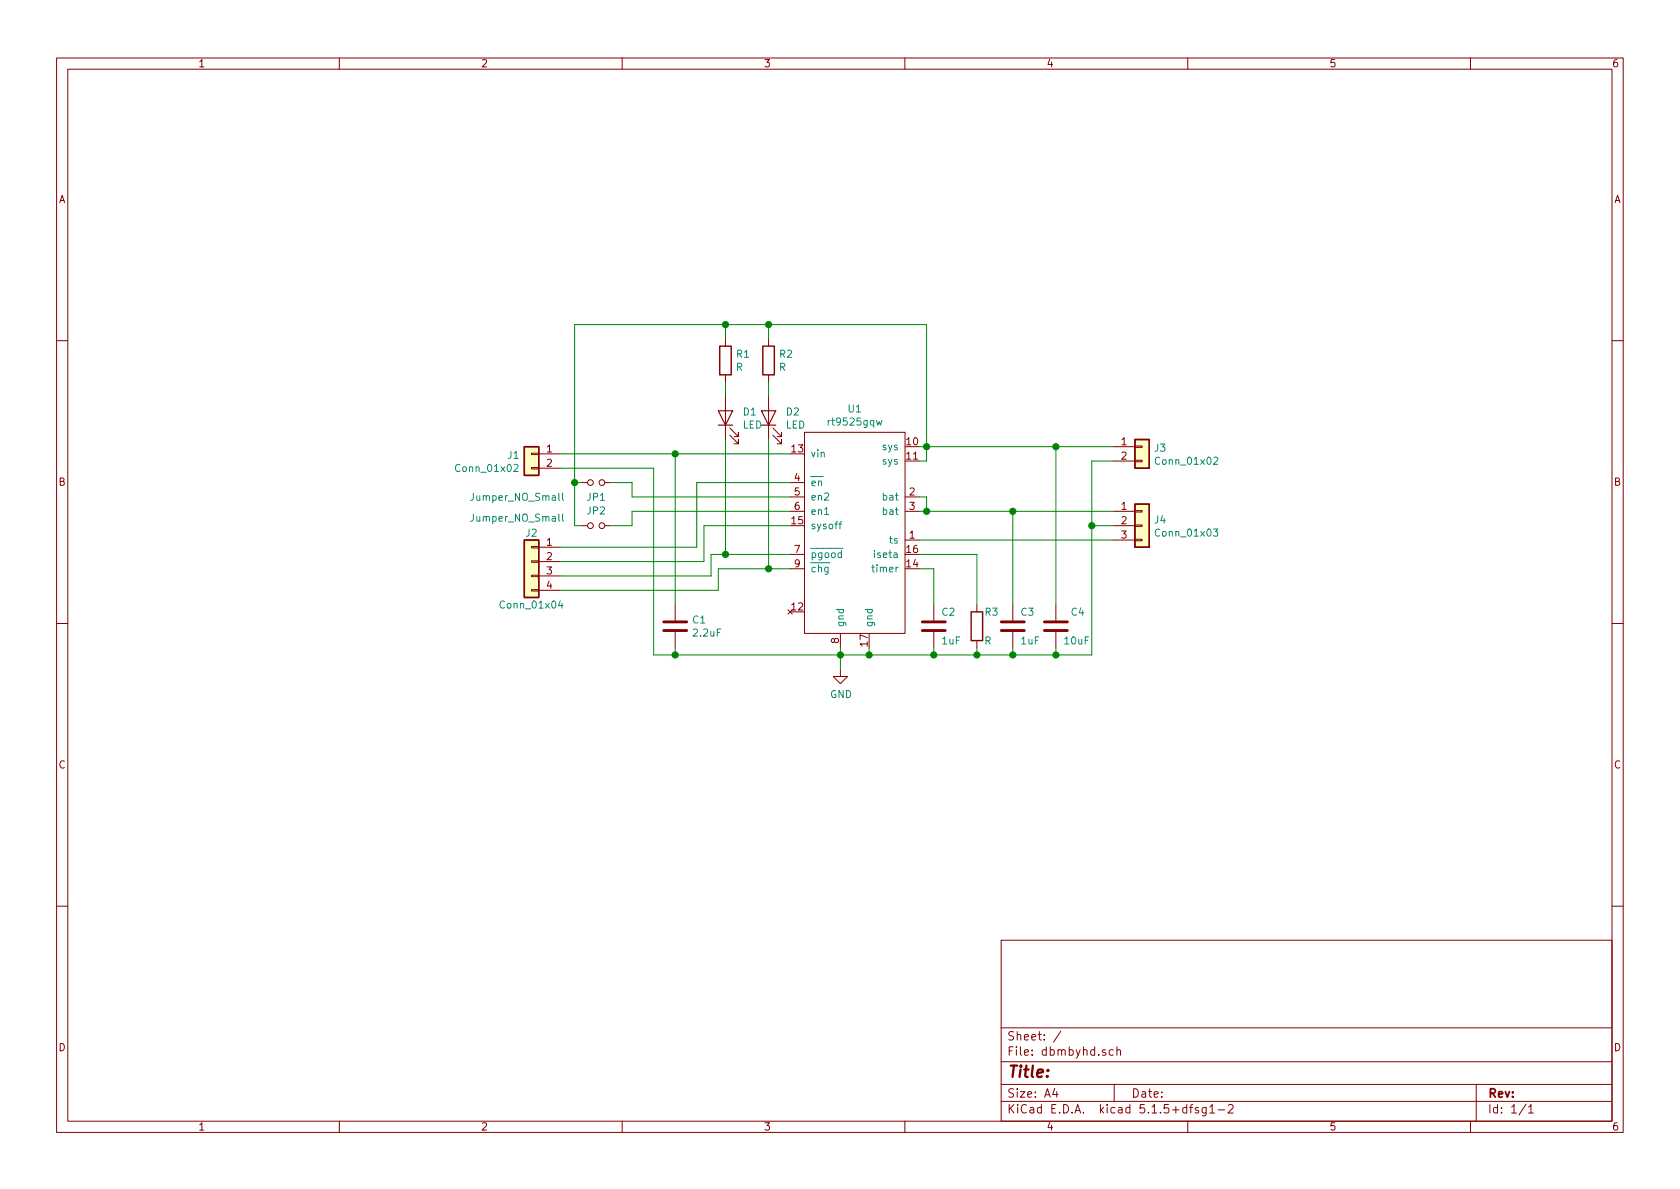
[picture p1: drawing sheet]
EESchema Schematic File Version 4
EELAYER 30 0
EELAYER END
$Descr A4 11693 8268
encoding utf-8
Sheet 1 1
Title ""
Date ""
Rev ""
Comp ""
Comment1 ""
Comment2 ""
Comment3 ""
Comment4 ""
$EndDescr
$Comp
L rt9525:rt9525gqw U1
U 1 1
P 5950 4050
F 0 "U1" H 5950 5265 50  0000 C CNN
F 1 "rt9525gqw" H 5950 5174 50  0000 C CNN
F 2 "Package_DFN_QFN:QFN-16-1EP_3x3mm_P0.5mm_EP1.45x1.45mm_ThermalVias" H 5950 4050 50  0001 C CNN
F 3 "" H 5950 4050 50  0001 C CNN
	1    5950 4050
	1    0    0    -1  
$EndComp
$Comp
L Connector_Generic:Conn_01x03 J4
U 1 1
P 7950 3650
F 0 "J4" H 8030 3692 50  0000 L CNN
F 1 "Conn_01x03" H 8030 3601 50  0000 L CNN
F 2 "Connector_PinHeader_2.54mm:PinHeader_1x03_P2.54mm_Vertical" H 7950 3650 50  0001 C CNN
F 3 "~" H 7950 3650 50  0001 C CNN
	1    7950 3650
	1    0    0    -1  
$EndComp
$Comp
L Device:C C3
U 1 1
P 7050 4350
F 0 "C3" H 7100 4450 50  0000 L CNN
F 1 "1uF" H 7100 4250 50  0000 L CNN
F 2 "Capacitor_SMD:C_0603_1608Metric" H 7088 4200 50  0001 C CNN
F 3 "~" H 7050 4350 50  0001 C CNN
	1    7050 4350
	1    0    0    -1  
$EndComp
$Comp
L power:GND #PWR0101
U 1 1
P 5850 4650
F 0 "#PWR0101" H 5850 4400 50  0001 C CNN
F 1 "GND" H 5855 4477 50  0000 C CNN
F 2 "" H 5850 4650 50  0001 C CNN
F 3 "" H 5850 4650 50  0001 C CNN
	1    5850 4650
	1    0    0    -1  
$EndComp
Wire Wire Line
	5850 4650 5850 4550
Wire Wire Line
	5850 4550 6050 4550
Wire Wire Line
	6050 4550 6050 4500
Connection ~ 5850 4550
Wire Wire Line
	5850 4550 5850 4500
Connection ~ 6050 4550
Wire Wire Line
	7750 3650 7600 3650
Wire Wire Line
	7600 3650 7600 4550
$Comp
L Connector_Generic:Conn_01x02 J1
U 1 1
P 3700 3150
F 0 "J1" H 3780 3142 50  0000 L CNN
F 1 "Conn_01x02" H 3780 3051 50  0000 L CNN
F 2 "Connector_PinHeader_2.54mm:PinHeader_1x02_P2.54mm_Vertical" H 3700 3150 50  0001 C CNN
F 3 "~" H 3700 3150 50  0001 C CNN
	1    3700 3150
	-1   0    0    -1  
$EndComp
Connection ~ 4700 3150
Wire Wire Line
	5850 4550 4700 4550
Wire Wire Line
	6050 4550 6500 4550
Wire Wire Line
	6400 3550 6450 3550
Wire Wire Line
	6400 3450 6450 3450
Wire Wire Line
	6450 3450 6450 3550
Connection ~ 6450 3550
Wire Wire Line
	6450 3550 7050 3550
Wire Wire Line
	7050 4200 7050 3550
Wire Wire Line
	7050 4500 7050 4550
$Comp
L Device:C C2
U 1 1
P 6500 4350
F 0 "C2" H 6550 4450 50  0000 L CNN
F 1 "1uF" H 6550 4250 50  0000 L CNN
F 2 "Capacitor_SMD:C_0603_1608Metric" H 6538 4200 50  0001 C CNN
F 3 "~" H 6500 4350 50  0001 C CNN
	1    6500 4350
	1    0    0    -1  
$EndComp
Wire Wire Line
	6400 3950 6500 3950
Wire Wire Line
	6500 3950 6500 4200
Wire Wire Line
	6500 4500 6500 4550
Connection ~ 6500 4550
Wire Wire Line
	6500 4550 6800 4550
$Comp
L Connector_Generic:Conn_01x02 J3
U 1 1
P 7950 3100
F 0 "J3" H 8030 3092 50  0000 L CNN
F 1 "Conn_01x02" H 8030 3001 50  0000 L CNN
F 2 "Connector_PinHeader_2.54mm:PinHeader_1x02_P2.54mm_Vertical" H 7950 3100 50  0001 C CNN
F 3 "~" H 7950 3100 50  0001 C CNN
	1    7950 3100
	1    0    0    -1  
$EndComp
Wire Wire Line
	6400 3100 6450 3100
Wire Wire Line
	6400 3200 6450 3200
Wire Wire Line
	6450 3200 6450 3100
Wire Wire Line
	7750 3200 7600 3200
Wire Wire Line
	7600 3200 7600 3650
Connection ~ 7600 3650
$Comp
L Device:R R3
U 1 1
P 6800 4350
F 0 "R3" H 6850 4450 50  0000 L CNN
F 1 "R" H 6850 4250 50  0000 L CNN
F 2 "Resistor_SMD:R_0603_1608Metric" V 6730 4350 50  0001 C CNN
F 3 "~" H 6800 4350 50  0001 C CNN
	1    6800 4350
	1    0    0    -1  
$EndComp
Wire Wire Line
	6400 3850 6800 3850
Wire Wire Line
	6800 3850 6800 4200
Wire Wire Line
	6800 4500 6800 4550
Connection ~ 6800 4550
Wire Wire Line
	6800 4550 7050 4550
$Comp
L Device:C C4
U 1 1
P 7350 4350
F 0 "C4" H 7450 4450 50  0000 L CNN
F 1 "10uF" H 7400 4250 50  0000 L CNN
F 2 "Capacitor_SMD:C_0805_2012Metric" H 7388 4200 50  0001 C CNN
F 3 "~" H 7350 4350 50  0001 C CNN
	1    7350 4350
	1    0    0    -1  
$EndComp
Wire Wire Line
	6450 3100 7350 3100
Connection ~ 6450 3100
Wire Wire Line
	7050 4550 7350 4550
Connection ~ 7050 4550
Wire Wire Line
	7350 4500 7350 4550
Wire Wire Line
	7350 4200 7350 3100
Wire Wire Line
	7350 3100 7750 3100
Connection ~ 7350 3100
Wire Wire Line
	7050 3550 7750 3550
Connection ~ 7050 3550
Wire Wire Line
	7350 4550 7600 4550
Connection ~ 7350 4550
Wire Wire Line
	6400 3750 7750 3750
$Comp
L Device:Jumper_NO_Small JP1
U 1 1
P 4150 3350
F 0 "JP1" H 4150 3250 50  0000 C CNN
F 1 "Jumper_NO_Small" H 3600 3250 50  0000 C CNN
F 2 "Jumper:SolderJumper-2_P1.3mm_Open_TrianglePad1.0x1.5mm" H 4150 3350 50  0001 C CNN
F 3 "~" H 4150 3350 50  0001 C CNN
	1    4150 3350
	1    0    0    -1  
$EndComp
$Comp
L Device:C C1
U 1 1
P 4700 4350
F 0 "C1" H 4815 4396 50  0000 L CNN
F 1 "2.2uF" H 4815 4305 50  0000 L CNN
F 2 "Capacitor_SMD:C_0603_1608Metric" H 4738 4200 50  0001 C CNN
F 3 "~" H 4700 4350 50  0001 C CNN
	1    4700 4350
	1    0    0    -1  
$EndComp
Wire Wire Line
	4700 4550 4700 4500
Wire Wire Line
	4700 4550 4550 4550
Wire Wire Line
	4550 4550 4550 3250
Connection ~ 4700 4550
Wire Wire Line
	4700 3150 4700 4200
$Comp
L Device:Jumper_NO_Small JP2
U 1 1
P 4150 3650
F 0 "JP2" H 4150 3550 50  0000 C CNN
F 1 "Jumper_NO_Small" H 3600 3600 50  0000 C CNN
F 2 "Jumper:SolderJumper-2_P1.3mm_Open_TrianglePad1.0x1.5mm" H 4150 3650 50  0001 C CNN
F 3 "~" H 4150 3650 50  0001 C CNN
	1    4150 3650
	1    0    0    1   
$EndComp
Wire Wire Line
	4700 3150 5500 3150
Wire Wire Line
	4050 3650 4000 3650
Wire Wire Line
	4000 3650 4000 3350
Wire Wire Line
	4000 3350 4050 3350
Wire Wire Line
	5500 3450 4400 3450
Wire Wire Line
	4400 3450 4400 3350
Wire Wire Line
	4400 3350 4250 3350
Wire Wire Line
	4250 3650 4400 3650
Wire Wire Line
	4400 3650 4400 3550
Wire Wire Line
	4400 3550 5500 3550
Wire Wire Line
	5500 3350 4850 3350
Wire Wire Line
	4850 3350 4850 3800
Wire Wire Line
	4850 3800 3900 3800
Wire Wire Line
	5500 3650 4900 3650
Wire Wire Line
	4900 3650 4900 3900
Wire Wire Line
	4900 3900 3900 3900
$Comp
L Connector_Generic:Conn_01x04 J2
U 1 1
P 3700 3900
F 0 "J2" H 3700 4100 50  0000 C CNN
F 1 "Conn_01x04" H 3700 3600 50  0000 C CNN
F 2 "Connector_PinHeader_2.54mm:PinHeader_1x04_P2.54mm_Vertical" H 3700 3900 50  0001 C CNN
F 3 "~" H 3700 3900 50  0001 C CNN
	1    3700 3900
	-1   0    0    -1  
$EndComp
$Comp
L Device:LED D1
U 1 1
P 5050 2900
F 0 "D1" V 5089 2783 50  0000 R CNN
F 1 "LED" V 4998 2783 50  0000 R CNN
F 2 "LED_SMD:LED_0603_1608Metric" H 5050 2900 50  0001 C CNN
F 3 "~" H 5050 2900 50  0001 C CNN
	1    5050 2900
	0    -1   -1   0   
$EndComp
$Comp
L Device:LED D2
U 1 1
P 5350 2900
F 0 "D2" V 5389 2783 50  0000 R CNN
F 1 "LED" V 5298 2783 50  0000 R CNN
F 2 "LED_SMD:LED_0603_1608Metric" H 5350 2900 50  0001 C CNN
F 3 "~" H 5350 2900 50  0001 C CNN
	1    5350 2900
	0    -1   -1   0   
$EndComp
$Comp
L Device:R R2
U 1 1
P 5350 2500
F 0 "R2" H 5420 2546 50  0000 L CNN
F 1 "R" H 5420 2455 50  0000 L CNN
F 2 "Resistor_SMD:R_0603_1608Metric" V 5280 2500 50  0001 C CNN
F 3 "~" H 5350 2500 50  0001 C CNN
	1    5350 2500
	1    0    0    -1  
$EndComp
$Comp
L Device:R R1
U 1 1
P 5050 2500
F 0 "R1" H 5120 2546 50  0000 L CNN
F 1 "R" H 5120 2455 50  0000 L CNN
F 2 "Resistor_SMD:R_0603_1608Metric" V 4980 2500 50  0001 C CNN
F 3 "~" H 5050 2500 50  0001 C CNN
	1    5050 2500
	1    0    0    -1  
$EndComp
Wire Wire Line
	3900 4000 4950 4000
Wire Wire Line
	4950 4000 4950 3850
Wire Wire Line
	4950 3850 5050 3850
Wire Wire Line
	5000 3950 5000 4100
Wire Wire Line
	5000 4100 3900 4100
Wire Wire Line
	5000 3950 5350 3950
Wire Wire Line
	5050 3050 5050 3850
Connection ~ 5050 3850
Wire Wire Line
	5050 3850 5500 3850
Wire Wire Line
	5350 3050 5350 3950
Connection ~ 5350 3950
Wire Wire Line
	5350 3950 5500 3950
Wire Wire Line
	5050 2350 5050 2250
Wire Wire Line
	5050 2250 5350 2250
Wire Wire Line
	6450 2250 6450 3100
Wire Wire Line
	5350 2350 5350 2250
Connection ~ 5350 2250
Wire Wire Line
	5350 2250 6450 2250
Wire Wire Line
	5050 2750 5050 2650
Wire Wire Line
	5350 2750 5350 2650
Wire Wire Line
	4550 3250 3900 3250
Wire Wire Line
	3900 3150 4700 3150
Wire Wire Line
	4000 3350 4000 2250
Wire Wire Line
	4000 2250 5050 2250
Connection ~ 4000 3350
Connection ~ 5050 2250
$EndSCHEMATC
